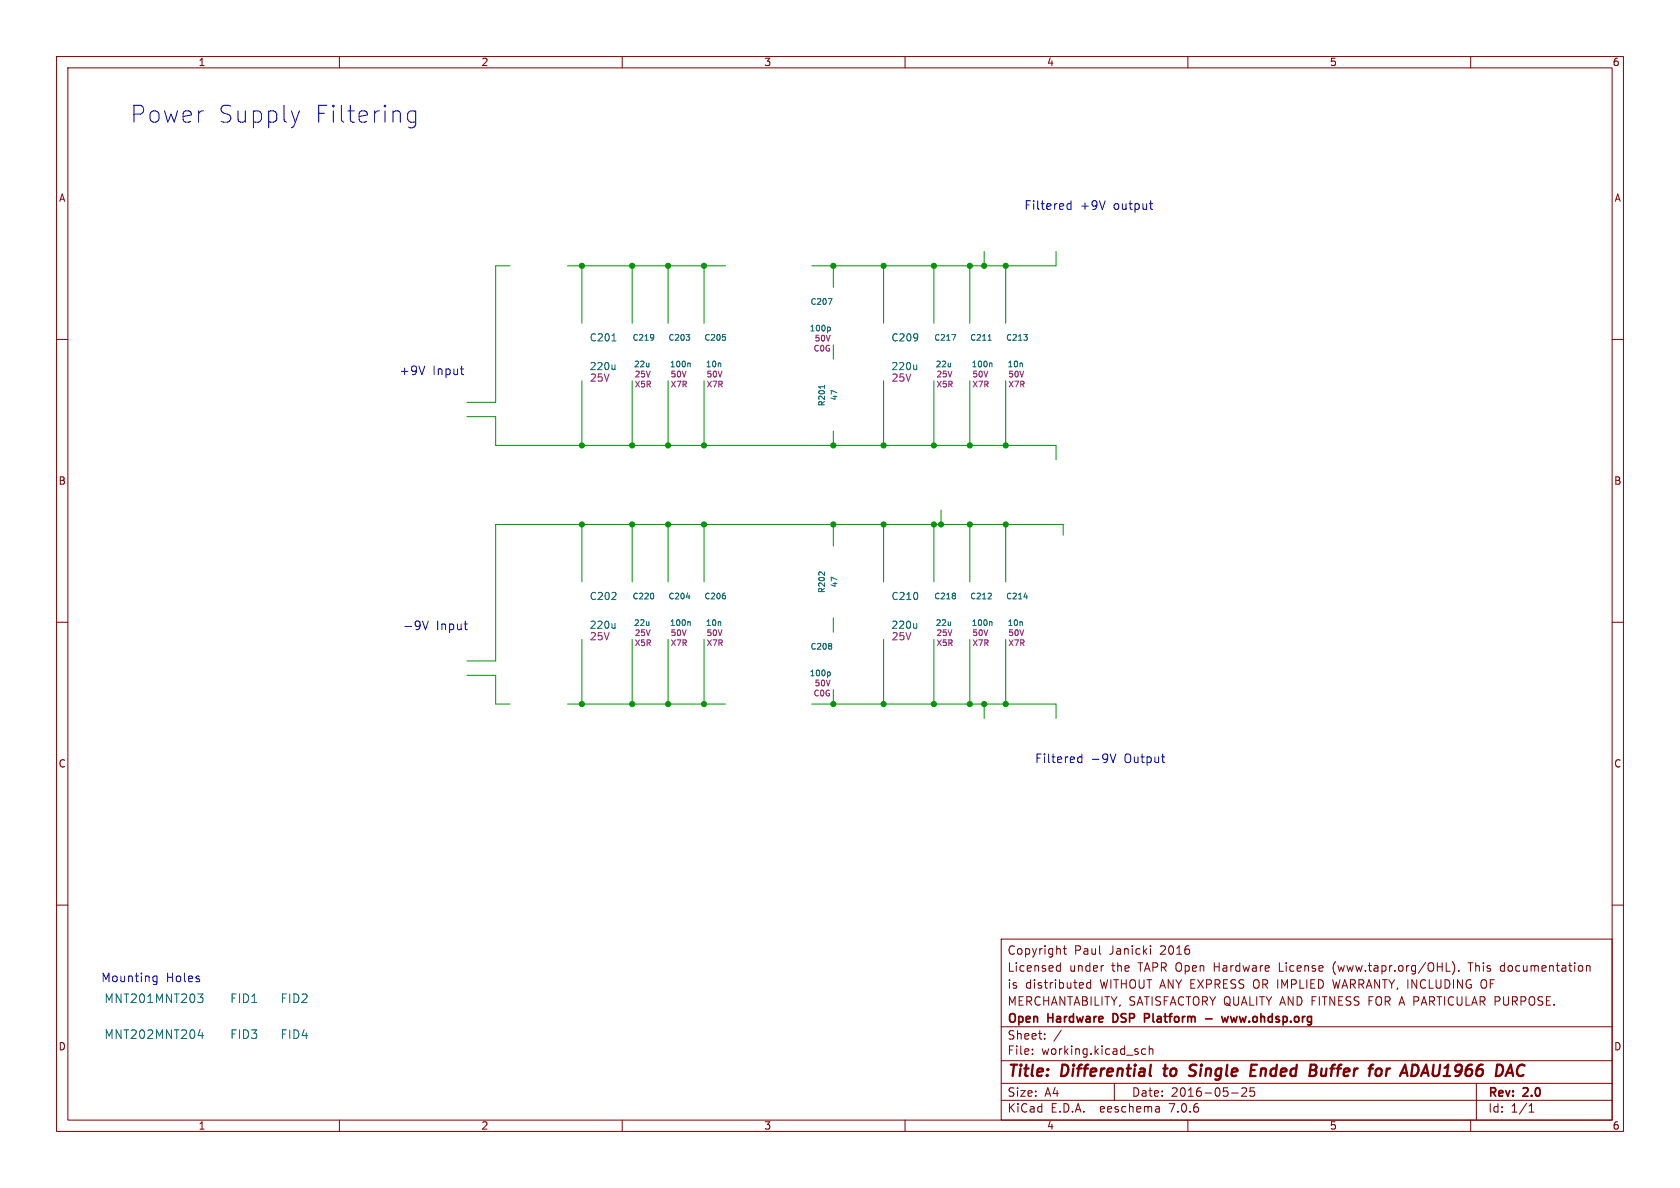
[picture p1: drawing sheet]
<svg xmlns="http://www.w3.org/2000/svg" width="297mm" height="210mm" viewBox="0 0 297 210" stroke-linecap="round" stroke-linejoin="round" font-family="sans-serif">
<g fill="none" stroke="#840000" stroke-width=".18">
<path d="M10 10h277v190h-277zM12 12h273v186h-273zM60 10v2M110 10v2M160 10v2M210 10v2M260 10v2M10 60h2M285 60h2M10 110h2M285 110h2M10 160h2"/>
<path d="M285 160h2M177 166h108v32h-108zM186.9 171.6h.6M186.9 170.8h.6M187.5 170.2v1.5M188 167.7h.5M188.2 167.2v1.3l.3 .2M191.5 173.8v.3l-.7 .1M192.8 173.2v1.5M192.8 173.8l-.4-.1-.3 .3v.4l.1 .2h.6M195 170.7h.1M203.4 167.2v.1"/>
<path d="M203.4 167.7v1M235.6 173.2l.4 1.5M235.7 170.6v1M255.7 171.7h.7M256.7 170a1.73 1.73 0 0 1 0 2.3M257.9 171.6v.1M259.5 170.2h.9M262.5 173.2a.51 .51 0 0 0-.7 .5v.5a.51 .51 0 0 0 .7 .5M265.8 170.7l-.4 .1-.2 .2 .1 .6 .5 .1M280.5 170.8h.5l.1 .9M60 198v2M110 198v2"/>
<path d="M160 198v2M177 194.5h108M177 191.5h108M177 187.5h108M177 181.5h108M182.5 186.3v.1M182.5 185.5v.1M184.7 183.6v.1M184.7 182.8v.1M187.6 182.1l-1.3 2M197 191.5v3M202.5 185.5l-.4-.1-.3 .3v.4l.2 .2h.5"/>
<path d="M203.2 185.5l.2-.1 .3 .1 .1 .9M203.2 184.9v1.5M204.9 195.7l.1 .9M205 196.5l-.2 .1M205 196h-.2M210 198v2M217.7 193.2h1.2M220.3 192.4v.5l-.8 .9h.9M221.7 192.3h-.7v.7l.2-.1h.5l.1 .3-.1 .5-.2 .1-.5-.1M260 198v2M261 191.5v6.5M270.3 196.6h.9"/>
<path d="M270.3 195.5l.4-.4v1.5"/>
</g>
<g fill="none" stroke="#840000" stroke-width=".4">
<path d="M203.3 190.1l.2 .1M203.5 188.2l-.3 1.7M205.7 188.9h.7M206 188.2l-.2 1.7 .3 .3M211.2 190a.85 .85 0 0 1-1 .1M211.3 188.2l-.7 .1a.46 .46 0 0 0-.3 .5 .46 .46 0 0 0 .4 .4l.5 .2M221 190.2h1M221.1 189.2h.7M221.3 188.2h.9M233.7 188.9l-.2 1 .1 .2 .5 .1M244.2 189.1v.7M245.2 188.9l-.2 1.3"/>
<path d="M245.6 188.9l-.5 .4M251.5 189.6h.9M252.1 188.2l-.9 2M269.5 188.4a.88 .88 0 0 0-1 0 .88 .88 0 0 0-.3 1 .69 .69 0 0 0 .3 .7 .69 .69 0 0 0 .8-.1"/>
</g>
<path d="M197.1 179.2h-.3v1.5h.3M202.3 179.2l.8 .1M203.1 179.9l-.8 .1M216 179.7l.3 1 .3-.7 .2 .7 .3-1M217.6 179.7l.2 1 .3-.7M213.1 180.1h1.2" fill="none" stroke="#840000" stroke-width=".3"/>
<g fill="none" stroke="#0000c2" stroke-width=".18">
<path d="M52.9 19.6l-.7 2M73.5 19.6v2.4a.81 .81 0 0 1-1.3 .5M73.5 19.7l-.3-.1h-.6l-.3 .1-.2 .5v.8l.2 .5 .3 .1h.6l.3-.1M188.6 36.7l.3 .3 .4-.1M189.3 35.5v1.5M189.3 36.1l-.4-.1-.3 .3M203.2 36h.6M203.4 36.8l.4 .2M75.1 64.7l-.5 1.5M81.4 65.2h.6M81.8 66.2h.2M74.7 109.8l.5 1.5 .5-1.5"/>
<path d="M82 110.3h.6M82.5 111.3h.1M190.5 134.5l.3 .3 .5-.1M191.3 133.3v1.5M191.3 133.9l-.5-.1-.3 .3M197.3 133.3l-.5 1.5M205.3 133.8h.6M205.8 134.8h.1M27.1 173.4l.2 .1h.5M27.8 172.5v1.3l-.3 .3-.4-.1M27.8 172.6l-.5-.1-.2 .2"/>
</g>
<g fill="none" stroke="#009600" stroke-width=".18">
<path d="M90.2 47h-2.6v24.1h-5.1M100.3 47h28M102.9 47v10.2M111.8 47v10.2M118.1 47v10.2M124.5 47v10.2M147.3 47v3.8M156.2 47v10.2M165.1 47v10.2M171.4 47v10.2M174 44.5v2.5M177.8 47v10.2"/>
<path d="M186.7 44.5v2.5h-43.2M82.5 73.7h5.1v5h99.1v2.6M102.9 67.3v11.4M111.8 67.3v11.4M118.1 67.3v11.4M124.5 67.3v11.4M147.3 61v2.5M147.3 76.2v2.5M156.2 67.3v11.4M165.1 67.3v11.4M171.4 67.3v11.4M177.8 67.3v11.4"/>
<path d="M102.9 92.7v10.2M111.8 92.7v10.2M118.1 92.7v10.2M124.5 92.7v10.2M147.3 92.7v3.8M156.2 92.7v10.2M165.1 92.7v10.2M166.4 90.2v2.5M171.4 92.7v10.2M177.8 92.7v10.2M188 94.6v-1.9h-100.4v24.1h-5.1M82.5 119.4h5.1v5.1h2.6"/>
<path d="M102.9 113v11.5M111.8 113v11.5M118.1 113v11.5M124.5 113v11.5M147.3 109.2v2.6M156.2 113v11.5M165.1 113v11.5M171.4 113v11.5M177.8 113v11.5M100.3 124.5h28M143.5 124.5h43.2v2.5M147.3 121.9v2.6"/>
<path d="M174 124.5v2.5"/>
</g>
<g fill="none" stroke="#006464" stroke-width=".18">
<path d="M115.5 59.2v.7M115.6 59.6l-.1 .1M121.3 59.1h.6l-.3 .4M121.9 59.6v.5M128.2 59.6v.5M146.4 52.8h.7l-.4 1M146.6 57.8l.2 .2v.3l-.2 .2M168.3 59.1h.7l-.5 1.1M181 59.1h.6l-.3 .4M181.6 59.6v.5M108.2 60.3h.7M108.7 64.5v.8"/>
<path d="M108.7 65.2l-.2 .1M121.7 64.2l.3 .1v.6M145.8 68.1v.6M162.1 64.5v.8M162.1 65.2l-.2 .1M174.7 60.2h.6M175.1 64.2l.3 .1v.6M108.7 110.2v.9M108.7 110.9l-.2 .2M115.5 105v.7M121.3 105.5h.7M121.7 109.9l.3 .1v.6"/>
<path d="M128.2 105.3v.5M144.8 101.2h.4M145.8 101.1v.6M146.6 118.8l.2 .2v.3l-.2 .2M147 113.8v.3M147 114.3v.4M162.1 110.2v.9M162.1 110.9l-.2 .2M168.9 105v.2M168.9 105.4v.4M174.6 105.9h.7M175.1 109.9l.3 .1v.6"/>
<path d="M175.2 105v.3M181 105.5h.7"/>
</g>
<g fill="#009600" stroke="#009600" stroke-width=".18">
<circle cx="165.1" cy="124.5" r=".46"/>
<circle cx="165.1" cy="92.7" r=".46"/>
<circle cx="166.4" cy="92.7" r=".46"/>
<circle cx="171.4" cy="92.7" r=".46"/>
<circle cx="177.8" cy="92.7" r=".46"/>
<circle cx="177.8" cy="124.5" r=".46"/>
<circle cx="147.3" cy="124.5" r=".46"/>
<circle cx="156.2" cy="124.5" r=".46"/>
<circle cx="174" cy="124.5" r=".46"/>
<circle cx="171.4" cy="124.5" r=".46"/>
<circle cx="156.2" cy="92.7" r=".46"/>
<circle cx="102.9" cy="47" r=".46"/>
<circle cx="111.8" cy="47" r=".46"/>
<circle cx="118.1" cy="92.7" r=".46"/>
<circle cx="124.5" cy="78.7" r=".46"/>
<circle cx="111.8" cy="78.7" r=".46"/>
<circle cx="124.5" cy="92.7" r=".46"/>
<circle cx="118.1" cy="78.7" r=".46"/>
<circle cx="102.9" cy="78.7" r=".46"/>
<circle cx="124.5" cy="47" r=".46"/>
<circle cx="118.1" cy="47" r=".46"/>
<circle cx="165.1" cy="47" r=".46"/>
<circle cx="147.3" cy="47" r=".46"/>
<circle cx="156.2" cy="47" r=".46"/>
<circle cx="156.2" cy="78.7" r=".46"/>
<circle cx="165.1" cy="78.7" r=".46"/>
<circle cx="171.4" cy="47" r=".46"/>
<circle cx="174" cy="47" r=".46"/>
<circle cx="177.8" cy="78.7" r=".46"/>
<circle cx="171.4" cy="78.7" r=".46"/>
<circle cx="177.8" cy="47" r=".46"/>
<circle cx="147.3" cy="78.7" r=".46"/>
<circle cx="102.9" cy="124.5" r=".46"/>
<circle cx="111.8" cy="124.5" r=".46"/>
<circle cx="111.8" cy="92.7" r=".46"/>
<circle cx="102.9" cy="92.7" r=".46"/>
<circle cx="147.3" cy="92.7" r=".46"/>
<circle cx="124.5" cy="124.5" r=".46"/>
<circle cx="118.1" cy="124.5" r=".46"/>
</g>
<g font-size="4.2" fill="#0000c2">
<text x="22.9" y="22">Power</text>
<text x="38.3" y="22">Supply</text>
<text x="55.3" y="22">Filtering</text>
</g>
<g font-size="2.8" fill="#840000">
<text x="178" y="190.9">Title:</text>
<text x="187.7" y="190.9">Differential</text>
<text x="206.7" y="190.9">to</text>
<text x="211.9" y="190.9">Single</text>
<text x="223.5" y="190.9">Ended</text>
<text x="234.8" y="190.9">Buffer</text>
<text x="246.1" y="190.9">for</text>
<text x="252.6" y="190.9">ADAU1966</text>
</g>
<g font-size="2.1" fill="#0000c2">
<text x="181" y="37.2">Filtered</text>
<text x="190.9" y="37.2">+9V</text>
<text x="196.9" y="37.2">output</text>
<text x="70.5" y="66.4">+9V</text>
<text x="76.4" y="66.4">Input</text>
<text x="71.1" y="111.5">-9V</text>
<text x="77.1" y="111.5">Input</text>
<text x="182.9" y="135">Filtered</text>
<text x="192.8" y="135">-9V</text>
<text x="198.8" y="135">Output</text>
<text x="17.8" y="173.7">Mounting</text>
<text x="29.3" y="173.7">Holes</text>
</g>
<g font-size="2.1" fill="#840000">
<text x="178" y="172">Licensed</text>
<text x="178" y="169">Copyright</text>
<text x="189" y="172">under</text>
<text x="189.9" y="169">Paul</text>
<text x="196.2" y="169">Janicki</text>
<text x="196.6" y="172">the</text>
<text x="201.4" y="172">TAPR Open</text>
<text x="205.3" y="169">2016</text>
<text x="215" y="172">Hardware</text>
<text x="226.7" y="172">License</text>
<text x="236.3" y="172">(www.tapr.org/OHL).</text>
<text x="260.5" y="172">This</text>
<text x="266.3" y="172">documentation</text>
<text x="178" y="178">MERCHANTABILITY, SATISFACTORY QUALITY AND FITNESS FOR A PARTICULAR PURPOSE.</text>
<text x="178" y="175">is</text>
<text x="181.2" y="175">distributed</text>
<text x="194.5" y="175">WITHOUT ANY EXPRESS OR IMPLIED</text>
<text x="236.4" y="175">WARRANTY, INCLUDING</text>
<text x="262.8" y="175">OF</text>
<text x="178" y="184">Sheet:</text>
<text x="178" y="181.2">Open</text>
<text x="185.3" y="181.2">Hardware</text>
<text x="197.4" y="181.2">DSP</text>
<text x="203.6" y="181.2">Platform</text>
<text x="218.6" y="181.2">www.ohdsp.org</text>
<text x="178" y="186.7">File:</text>
<text x="184.1" y="186.7">working.kicad_sch</text>
<text x="178" y="196.9">KiCad</text>
<text x="178" y="194.1">Size:</text>
<text x="184.7" y="194.1">A4</text>
<text x="185.7" y="196.9">E.D.A.</text>
<text x="194.6" y="196.9">eeschema</text>
<text x="200" y="194.1">Date:</text>
<text x="207" y="196.9">7.0.6</text>
<text x="207" y="194.1">2016-05-25</text>
<text x="263" y="194.3">Rev:</text>
<text x="263" y="196.9">Id:</text>
<text x="267.1" y="196.9">1/1</text>
<text x="269.4" y="194.3">2.0</text>
</g>
<g font-size="2.1" fill="#006464">
<text x="18.4" y="177.5">MNT201 MNT203</text>
<text x="40.6" y="177.5">FID1</text>
<text x="49.5" y="177.5">FID2</text>
<text x="18.4" y="183.9">MNT202 MNT204</text>
<text x="40.6" y="183.9">FID3</text>
<text x="49.5" y="183.9">FID4</text>
</g>
<g font-size="1.8" fill="#840000">
<text x="35" y="11.9">1</text>
<text x="85" y="11.9">2</text>
<text x="135" y="11.9">3</text>
<text x="185" y="11.9">4</text>
<text x="235" y="11.9">5</text>
<text x="285" y="11.9">6</text>
<text x="10.3" y="35.9">A</text>
<text x="285.3" y="35.9">A</text>
<text x="10.3" y="85.9">B</text>
<text x="285.3" y="85.9">B</text>
<text x="10.3" y="135.9">C</text>
<text x="285.3" y="135.9">C</text>
<text x="10.3" y="185.9">D</text>
<text x="285.3" y="185.9">D</text>
<text x="35" y="199.9">1</text>
<text x="85" y="199.9">2</text>
<text x="135" y="199.9">3</text>
<text x="185" y="199.9">4</text>
<text x="235" y="199.9">5</text>
<text x="285" y="199.9">6</text>
</g>
<g font-size="1.8" fill="#006464">
<text x="104.1" y="60.6">C201</text>
<text x="104.1" y="65.6">220u</text>
<text x="157.5" y="60.6">C209</text>
<text x="157.5" y="65.6">220u</text>
<text x="104.1" y="106.3">C202</text>
<text x="157.5" y="106.3">C210</text>
<text x="104.1" y="111.4">220u</text>
<text x="157.5" y="111.4">220u</text>
</g>
<g font-size="1.8" fill="#840084">
<text x="104.2" y="67.7">25V</text>
<text x="157.5" y="67.7">25V</text>
<text x="104.2" y="113.4">25V</text>
<text x="157.5" y="113.4">25V</text>
</g>
<g font-size="1.4" fill="#006464">
<text x="143" y="58.8">100p</text>
<text x="143.2" y="54.1">C207</text>
<text x="111.7" y="60.4">C219</text>
<text x="118.1" y="60.4">C203</text>
<text x="118.3" y="65.1">100n</text>
<text x="124.4" y="60.4">C205</text>
<text x="165.1" y="60.4">C217</text>
<text x="171.4" y="60.4">C211</text>
<text x="171.7" y="65.1">100n</text>
<text x="177.8" y="60.4">C213</text>
<text x="146" y="71.9" transform="rotate(-90 146 71.9)">R201</text>
<text x="148.2" y="70.9" transform="rotate(-90 148.2 70.9)">47</text>
<text x="111.7" y="106.1">C220</text>
<text x="118.1" y="106.1">C204</text>
<text x="124.4" y="106.1">C206</text>
<text x="146" y="105" transform="rotate(-90 146 105)">R202</text>
<text x="148.2" y="103.9" transform="rotate(-90 148.2 103.9)">47</text>
<text x="165.1" y="106.1">C218</text>
<text x="171.4" y="106.1">C212</text>
<text x="177.8" y="106.1">C214</text>
<text x="118.3" y="110.8">100n</text>
<text x="171.7" y="110.8">100n</text>
<text x="143" y="119.7">100p</text>
<text x="143.2" y="115">C208</text>
</g>
<g font-size="1.4" fill="#840084">
<text x="112" y="65.1">22u</text>
<text x="124.7" y="65.1">10n</text>
<text x="143.7" y="62.3">C0G</text>
<text x="143.9" y="60.6">50V</text>
<text x="165.3" y="65.1">22u</text>
<text x="178" y="65.1">10n</text>
<text x="112.1" y="66.9">25V</text>
<text x="112.1" y="68.7">X5R</text>
<text x="118.5" y="66.9">50V</text>
<text x="118.5" y="68.7">X7R</text>
<text x="124.8" y="66.9">50V</text>
<text x="124.8" y="68.7">X7R</text>
<text x="165.4" y="66.9">25V</text>
<text x="165.4" y="68.7">X5R</text>
<text x="171.8" y="66.9">50V</text>
<text x="171.8" y="68.7">X7R</text>
<text x="178.1" y="66.9">50V</text>
<text x="178.1" y="68.7">X7R</text>
<text x="112" y="110.8">22u</text>
<text x="112.1" y="112.6">25V</text>
<text x="118.5" y="112.6">50V</text>
<text x="124.7" y="110.8">10n</text>
<text x="124.8" y="112.6">50V</text>
<text x="165.3" y="110.8">22u</text>
<text x="165.4" y="112.6">25V</text>
<text x="171.8" y="112.6">50V</text>
<text x="178" y="110.8">10n</text>
<text x="178.1" y="112.6">50V</text>
<text x="112.1" y="114.4">X5R</text>
<text x="118.5" y="114.4">X7R</text>
<text x="124.8" y="114.4">X7R</text>
<text x="165.4" y="114.4">X5R</text>
<text x="171.8" y="114.4">X7R</text>
<text x="178.1" y="114.4">X7R</text>
<text x="143.7" y="123.3">C0G</text>
<text x="143.9" y="121.5">50V</text>
</g>
</svg>
